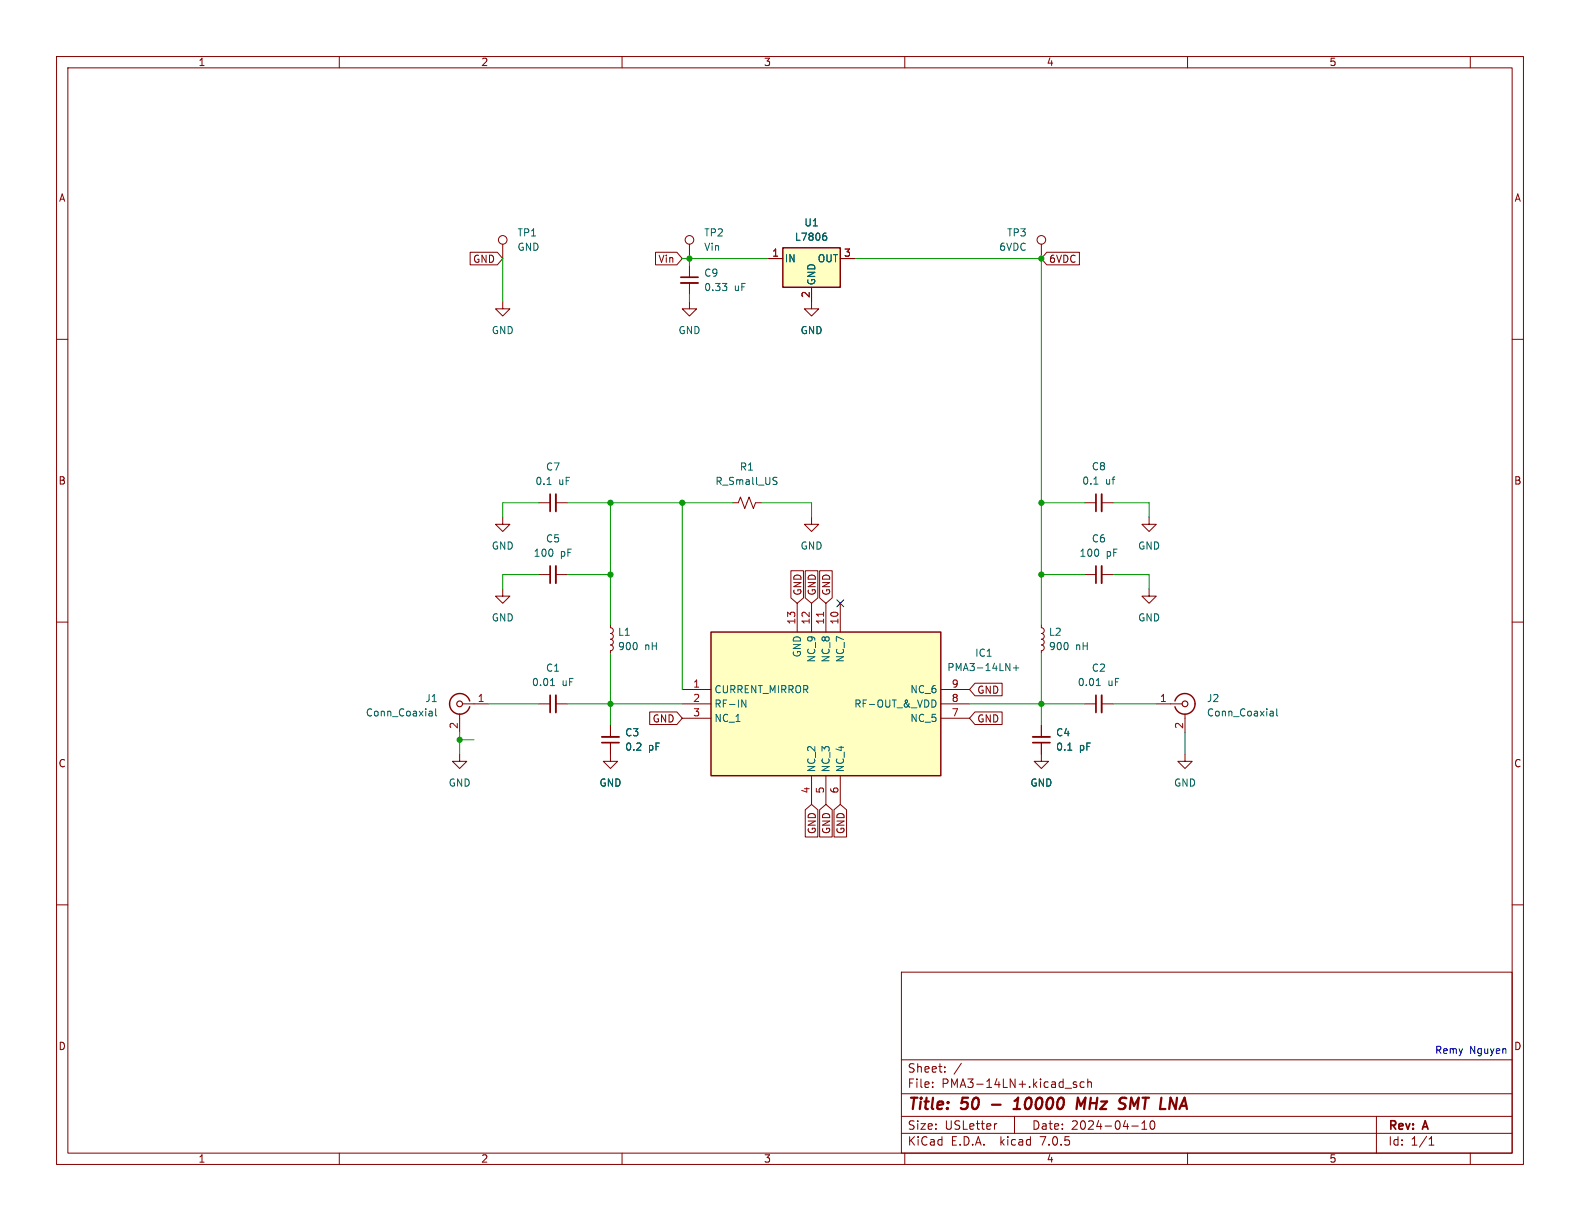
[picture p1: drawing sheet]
<svg xmlns="http://www.w3.org/2000/svg" width="279mm" height="216mm" viewBox="0 0 279 216" stroke-linecap="round" stroke-linejoin="round" font-family="sans-serif">
<g fill="none" stroke="#840000" stroke-width=".18">
<path d="M10 10h259.4v195.9h-259.4zM12 12h255.4v191.9h-255.4zM60 10v2M110 10v2M160 10v2M210 10v2M260 10v2M10 60h2M83.1 44.6h4.8l1 1.1-1 1.1h-4.8zM88.9 53.3v1.3h1.3l-1.3 1.3-1.3-1.3h1.3M88.9 43.2v2.5M115.9 44.6h3.8l.9 1.1-.9 1.1h-3.8z"/>
<path d="M121.9 53.3v1.3h1.3l-1.3 1.3-1.3-1.3h1.3M121.9 43.2v2.5M121.9 47v2M121.9 50v2.1M135.9 45.7h2.5M143.5 50.8v3.8h1.3l-1.3 1.3-1.3-1.3h1.3M148.6 45.7h2.5M184.1 43.2v2.5M185.1 44.6h5.8v2.2h-5.8l-1-1.1zM267.4 60h2M88.9 91.4v1.3h1.3l-1.3 1.3-1.3-1.3h1.3M95.2 88.9h2.1"/>
<path d="M98.3 88.9h2M129.5 88.9h1.1l.3-1 .8 2 .8-2 .7 2 .4-1h1M143.5 91.4v1.3h1.3l-1.3 1.3-1.3-1.3h1.3M191.8 88.9h2M194.8 88.9h2M203.2 91.4v1.3h1.3l-1.3 1.3-1.3-1.3h1.3M10 110h2M88.9 104.1v1.3h1.3l-1.3 1.3-1.3-1.3h1.3M95.2 101.6h2.1M98.3 101.6h2M107.9 110.5v.5l.4 .2 .2 .3-.2 .4-.4 .1 .4 .2 .2 .3-.2 .4-.4 .1 .4 .2 .2 .4-.2 .3-.4 .1 .4 .2 .2 .4-.2 .3-.4 .2v.5M139.9 100.9h2.2v4.8l-1.1 1-1.1-1z"/>
<path d="M141 106.7v5.1M142.4 100.9h2.2v4.8l-1.1 1-1.1-1zM143.5 106.7v5.1M144.9 100.9h2.3v4.8l-1.2 1-1.1-1zM146 106.7v5.1M148.6 106.7v5.1M184.1 110.5v.5l.4 .2 .2 .3-.2 .4-.4 .1 .4 .2 .2 .3-.2 .4-.4 .1 .4 .2 .2 .4-.2 .3-.4 .1 .4 .2 .2 .4-.2 .3-.4 .2v.5M191.8 101.6h2M194.8 101.6h2M203.2 104.1v1.3h1.3l-1.3 1.3-1.3-1.3h1.3M267.4 110h2M81.3 133.4v1.2h1.2l-1.2 1.3-1.3-1.3h1.3"/>
<path d="M81.3 126.2v3.3M81.8 124.5h4.6M95.2 124.5h2.1M98.3 124.5h2M107.9 131.3v3.3h1.3l-1.3 1.3-1.2-1.3h1.2M107.9 128.3v2M114.9 125.9h4.8l.9 1.1-.9 1.1h-4.8zM120.6 124.5h5.1M120.6 121.9h5.1M120.6 127h5.1M143.5 137.2v5M146 137.2v5"/>
<path d="M148.6 137.2v5M166.4 124.5h5M166.4 121.9h5M166.4 127h5M172.4 125.9h4.8v2.2h-4.8l-1-1.1zM172.4 120.8h4.8v2.2h-4.8l-1-1.1zM184.1 131.3v3.3h1.3l-1.3 1.3-1.2-1.3h1.2M184.1 128.3v2M191.8 124.5h2M194.8 124.5h2M204.5 124.5h4.5M209.5 133.4v1.2h1.3l-1.3 1.3-1.2-1.3h1.2"/>
<path d="M209.5 126.2v3.3M10 160h2M142.4 143.2l1.1-1 1.1 1v4.8h-2.2zM144.9 143.2l1.1-1 1.2 1v4.8h-2.3zM147.5 143.2l1.1-1 1.1 1v4.8h-2.2zM267.4 160h2M159.4 171.9h108v32h-108zM159.4 197.4h108M159.4 193.4h108M159.4 187.4h108M164.9 192.1v.2M164.9 191.4v.1"/>
<path d="M167.1 189.4v.2M167.1 188.7v.1M170 188l-1.3 1.9M176.3 198.7l-.4 .1M179.4 197.4v3M188.4 192.4h1.1M190.4 191.4l-.4-.1-.2 .2 .1 .2 .5 .2v.3h-.6M191.7 191.4l-.4-.1-.3 .3v.4l.1 .2h.6M192.4 191.4l.2-.1 .3 .1 .1 .9M192.4 190.8v1.5M200.1 199.1h1.2M201.9 199.7h.9"/>
<path d="M201.9 198.6l.5-.4v1.5M203.6 198.3l.1-.1a.81 .81 0 0 1 .6 .6 .81 .81 0 0 1-.3 .8l-.1 .1a.81 .81 0 0 1-.6-.6 .81 .81 0 0 1 .3-.8zM243.4 197.4v6.5M60 203.9v2M110 203.9v2M159.4 200.4h108M160 203.9v2M210 203.9v2M252.7 202.5h.9M252.7 201.4l.4-.4v1.5M260 203.9v2"/>
<circle cx="88.9" cy="42.4" r=".76"/>
<circle cx="121.9" cy="42.4" r=".76"/>
<circle cx="184.1" cy="42.4" r=".76"/>
</g>
<path d="M179.2 196.1h1.2M179.4 194.7l.6-.6-.2 2M191.9 194.1l-.8 1.4-.5-1.4-.2 2M198.9 194.1l.3 .1M198.9 195.3l.1 .2-.1 .4" fill="none" stroke="#840000" stroke-width=".4"/>
<path d="M120.4 50h3M98.3 87.4v3M194.8 87.4v3M98.3 100.1v3M194.8 100.1v3M98.3 122.9v3.1M106.4 130.3h3.1M182.6 130.3h3.1M194.8 122.9v3.1" fill="none" stroke="#840000" stroke-width=".33"/>
<path d="M120.4 49h3M97.3 87.4v3M193.8 87.4v3M97.3 100.1v3M193.8 100.1v3M97.3 122.9v3.1M106.4 131.3h3.1M182.6 131.3h3.1M193.8 122.9v3.1" fill="none" stroke="#840000" stroke-width=".3"/>
<path d="M138.4 43.8h10.2v7h-10.2zM125.7 111.8h40.7v25.4h-40.7zM83.1 124a1.81 1.81 0 0 0-2.8-1 1.81 1.81 0 0 0 0 2.9 1.81 1.81 0 0 0 2.8-.9M207.8 124a1.81 1.81 0 0 1 2.8-1 1.81 1.81 0 0 1 0 2.9 1.81 1.81 0 0 1-2.8-.9" fill="none" stroke="#840000" stroke-width=".25"/>
<g fill="none" stroke="#840000" stroke-width=".2">
<circle cx="81.3" cy="124.5" r=".51"/>
<circle cx="209.6" cy="124.5" r=".51"/>
</g>
<g fill="none" stroke="#006464" stroke-width=".18">
<path d="M127.7 50.1h.8l-.4 .5M128.5 50.7v.6M145.8 41.2h.3M146 41.7l.2 .2v.3l-.2 .3M96.7 85.7h.8M136.9 85l.4 .1 .1 .3-.2 .3h-.3M136.9 84.4l.5 .1M193.4 85.6h.8M179.2 118.1h1M179.7 117.6v1M76 125.8h.2l.2 .1v.7M76.4 126.5l-.4 .1"/>
<path d="M76.4 126.1h-.4M77 125.3v1.1l.2 .2M97.3 121.2h.8M131.2 123.8l.7 1.2v-1.2M165.1 123.8a.68 .68 0 0 1 .4 .6 .68 .68 0 0 1-.4 .6M188.8 132.7h.7M193.9 121.2h.7M224.7 125.8h.4l.1 .8M225.2 126.5l-.5 .1M225.2 126.1h-.5M225.8 125.3v1.1l.1 .2"/>
</g>
<g fill="#ffffc2" stroke="#ffffc2" stroke-width=".18">
<path d="M138.4 43.8h10.2v7h-10.2z"/>
<path d="M125.7 111.8h40.7v25.4h-40.7z"/>
</g>
<path d="M145.6 108.3v.7" fill="none" stroke="#a90000" stroke-width=".18"/>
<g fill="none" stroke="#009600" stroke-width=".18">
<path d="M88.9 45.7v7.6M120.6 45.7h15.3M121.9 45.7v1.3M121.9 52.1v1.2M151.1 45.7h33v64.8M95.2 88.9h-6.3v2.5M100.3 88.9h29.2M107.9 88.9v21.6M120.6 88.9v33M134.6 88.9h8.9v2.5M184.1 88.9h7.7M196.8 88.9h6.4v2.5"/>
<path d="M95.2 101.6h-6.3v2.5M100.3 101.6h7.6M107.9 115.6v12.7M184.1 115.6v12.7M184.1 101.6h7.7M196.8 101.6h6.4v2.5M81.3 129.5v3.9M81.3 130.8h2.5M86.4 124.5h8.8M100.3 124.5h20.3M171.4 124.5h20.4M196.8 124.5h7.7"/>
<path d="M209.5 129.5v3.9"/>
</g>
<path d="M148 106.1l1.2 1.2M149.2 106.1l-1.2 1.2" fill="none" stroke="#000084" stroke-width=".18"/>
<g fill="#009600" stroke="#009600" stroke-width=".18">
<circle cx="184.1" cy="45.7" r=".46"/>
<circle cx="184.1" cy="88.9" r=".46"/>
<circle cx="121.9" cy="45.7" r=".46"/>
<circle cx="184.1" cy="101.6" r=".46"/>
<circle cx="184.1" cy="124.5" r=".46"/>
<circle cx="107.9" cy="101.6" r=".46"/>
<circle cx="107.9" cy="124.5" r=".46"/>
<circle cx="120.6" cy="88.9" r=".46"/>
<circle cx="107.9" cy="88.9" r=".46"/>
<circle cx="81.3" cy="130.8" r=".46"/>
</g>
<g font-size="2.8" fill="#840000">
<text x="160.4" y="196.7">Title:</text>
<text x="169.9" y="196.7">50</text>
<text x="175.8" y="196.7">-</text>
<text x="180.4" y="196.7">10000</text>
<text x="192" y="196.7">MHz</text>
<text x="200.2" y="196.7">SMT LNA</text>
</g>
<g font-size="2.1" fill="#840000">
<text x="160.4" y="189.8">Sheet:</text>
<text x="160.4" y="192.5">File:</text>
<text x="166.4" y="192.5">PMA3-14LN+.kicad_sch</text>
<text x="160.4" y="202.7">KiCad</text>
<text x="160.4" y="199.9">Size:</text>
<text x="167" y="199.9">USLetter</text>
<text x="168.1" y="202.7">E.D.A.</text>
<text x="176.8" y="202.7">kicad</text>
<text x="182.4" y="199.9">Date:</text>
<text x="183.9" y="202.7">7.0.5</text>
<text x="189.3" y="199.9">2024-04-10</text>
<text x="245.4" y="200.1">Rev:</text>
<text x="245.4" y="202.7">Id:</text>
<text x="249.4" y="202.7">1/1</text>
<text x="251.6" y="200.1">A</text>
</g>
<g font-size="1.8" fill="#840000">
<text x="35" y="11.8">1</text>
<text x="85" y="11.8">2</text>
<text x="135" y="11.8">3</text>
<text x="185" y="11.8">4</text>
<text x="235" y="11.8">5</text>
<text x="10.4" y="35.8">A</text>
<text x="267.8" y="35.8">A</text>
<text x="83.6" y="46.6">GND</text>
<text x="116.4" y="46.6">Vin</text>
<text x="185.4" y="46.6">6VDC</text>
<text x="10.3" y="85.8">B</text>
<text x="267.7" y="85.8">B</text>
<text x="141.9" y="105.4" transform="rotate(-90 141.9 105.4)">GND</text>
<text x="144.4" y="105.4" transform="rotate(-90 144.4 105.4)">GND</text>
<text x="147" y="105.4" transform="rotate(-90 147 105.4)">GND</text>
<text x="172.7" y="122.8">GND</text>
<text x="115.4" y="127.9">GND</text>
<text x="172.7" y="127.9">GND</text>
<text x="10.3" y="135.8">C</text>
<text x="267.7" y="135.8">C</text>
<text x="144.4" y="147.5" transform="rotate(-90 144.4 147.5)">GND</text>
<text x="147" y="147.5" transform="rotate(-90 147 147.5)">GND</text>
<text x="149.5" y="147.5" transform="rotate(-90 149.5 147.5)">GND</text>
<text x="10.3" y="185.8">D</text>
<text x="267.7" y="185.8">D</text>
<text x="35" y="205.7">1</text>
<text x="85" y="205.7">2</text>
<text x="135" y="205.7">3</text>
<text x="185" y="205.7">4</text>
<text x="235" y="205.7">5</text>
</g>
<g font-size="1.8" fill="#006464">
<text x="91.4" y="42">TP1</text>
<text x="124.5" y="42">TP2</text>
<text x="142.2" y="40.2">U1</text>
<text x="178" y="42">TP3</text>
<text x="91.4" y="44.5">GND</text>
<text x="124.5" y="44.5">Vin</text>
<text x="138.7" y="46.5">IN</text>
<text x="140.5" y="42.7">L7806</text>
<text x="144.6" y="46.5">OUT</text>
<text x="176.6" y="44.5">6VDC</text>
<text x="124.5" y="49.1">C9</text>
<text x="124.5" y="51.6">0.33</text>
<text x="129.8" y="51.6">uF</text>
<text x="144.3" y="50.5" transform="rotate(-90 144.3 50.5)">GND</text>
<text x="86.9" y="59.2">GND</text>
<text x="119.9" y="59.2">GND</text>
<text x="141.5" y="59.2">GND</text>
<text x="96.5" y="83.4">C7</text>
<text x="130.8" y="83.4">R1</text>
<text x="193" y="83.3">C8</text>
<text x="94.6" y="85.9">0.1</text>
<text x="98.7" y="85.9">uF</text>
<text x="126.5" y="85.9">R_Small_US</text>
<text x="191.3" y="85.9">0.1</text>
<text x="195.4" y="85.9">uf</text>
<text x="86.9" y="97.3">GND</text>
<text x="94.3" y="98.6">100</text>
<text x="96.5" y="96.1">C5</text>
<text x="99" y="98.6">pF</text>
<text x="141.5" y="97.3">GND</text>
<text x="190.8" y="98.6">100</text>
<text x="193" y="96.1">C6</text>
<text x="195.6" y="98.6">pF</text>
<text x="201.2" y="97.3">GND</text>
<text x="86.9" y="110">GND</text>
<text x="109.2" y="112.6">L1</text>
<text x="185.4" y="112.6">L2</text>
<text x="201.2" y="110">GND</text>
<text x="96.5" y="118.9">C1</text>
<text x="109.2" y="115.1">900</text>
<text x="114" y="115.1">nH</text>
<text x="141.8" y="116.3" transform="rotate(-90 141.8 116.3)">GND</text>
<text x="144.3" y="117.2" transform="rotate(-90 144.3 117.2)">NC_9</text>
<text x="146.9" y="117.2" transform="rotate(-90 146.9 117.2)">NC_8</text>
<text x="149.4" y="117.2" transform="rotate(-90 149.4 117.2)">NC_7</text>
<text x="167.5" y="118.8">PMA3-14LN+</text>
<text x="172.4" y="116.3">IC1</text>
<text x="185.4" y="115.1">900</text>
<text x="190.2" y="115.1">nH</text>
<text x="193" y="118.9">C2</text>
<text x="75.2" y="124.3">J1</text>
<text x="94" y="121.5">0.01</text>
<text x="99.3" y="121.5">uF</text>
<text x="126.2" y="122.7">CURRENT_MIRROR</text>
<text x="126.2" y="125.3">RF-IN</text>
<text x="151" y="125.3">RF-OUT_&amp;_VDD</text>
<text x="161" y="122.7">NC_6</text>
<text x="190.5" y="121.5">0.01</text>
<text x="195.9" y="121.5">uF</text>
<text x="213.4" y="124.3">J2</text>
<text x="64.6" y="126.8">Conn_Coaxial</text>
<text x="110.5" y="130.4">C3</text>
<text x="126.2" y="127.8">NC_1</text>
<text x="161" y="127.8">NC_5</text>
<text x="186.7" y="130.4">C4</text>
<text x="213.4" y="126.8">Conn_Coaxial</text>
<text x="110.5" y="132.9">0.2</text>
<text x="114.6" y="132.9">pF</text>
<text x="144.3" y="136.7" transform="rotate(-90 144.3 136.7)">NC_2</text>
<text x="146.9" y="136.7" transform="rotate(-90 146.9 136.7)">NC_3</text>
<text x="149.4" y="136.7" transform="rotate(-90 149.4 136.7)">NC_4</text>
<text x="186.7" y="132.9">0.1</text>
<text x="190.8" y="132.9">pF</text>
<text x="79.3" y="139.3">GND</text>
<text x="106" y="139.3">GND</text>
<text x="182.2" y="139.3">GND</text>
<text x="207.6" y="139.3">GND</text>
</g>
<g font-size="1.8" fill="#a90000">
<text x="136.5" y="45.5">1</text>
<text x="149.2" y="45.5">3</text>
<text x="143.3" y="52.7" transform="rotate(-90 143.3 52.7)">2</text>
<text x="140.7" y="110.5" transform="rotate(-90 140.7 110.5)">13</text>
<text x="143.3" y="110.5" transform="rotate(-90 143.3 110.5)">12</text>
<text x="145.8" y="110.5" transform="rotate(-90 145.8 110.5)">11</text>
<text x="148.3" y="110.5" transform="rotate(-90 148.3 110.5)">10</text>
<text x="84.4" y="124.2">1</text>
<text x="122.5" y="121.7">1</text>
<text x="122.5" y="124.2">2</text>
<text x="168.2" y="124.2">8</text>
<text x="168.2" y="121.7">9</text>
<text x="205.1" y="124.2">1</text>
<text x="81" y="128.9" transform="rotate(-90 81 128.9)">2</text>
<text x="122.5" y="126.7">3</text>
<text x="168.2" y="126.7">7</text>
<text x="209.3" y="128.9" transform="rotate(-90 209.3 128.9)">2</text>
<text x="143.3" y="140.4" transform="rotate(-90 143.3 140.4)">4</text>
<text x="145.8" y="140.4" transform="rotate(-90 145.8 140.4)">5</text>
<text x="148.3" y="140.4" transform="rotate(-90 148.3 140.4)">6</text>
</g>
<g font-size="1.8" fill="#0000c2">
<text x="253.8" y="186.4">Remy</text>
<text x="259.9" y="186.4">Nguyen</text>
</g>
</svg>
